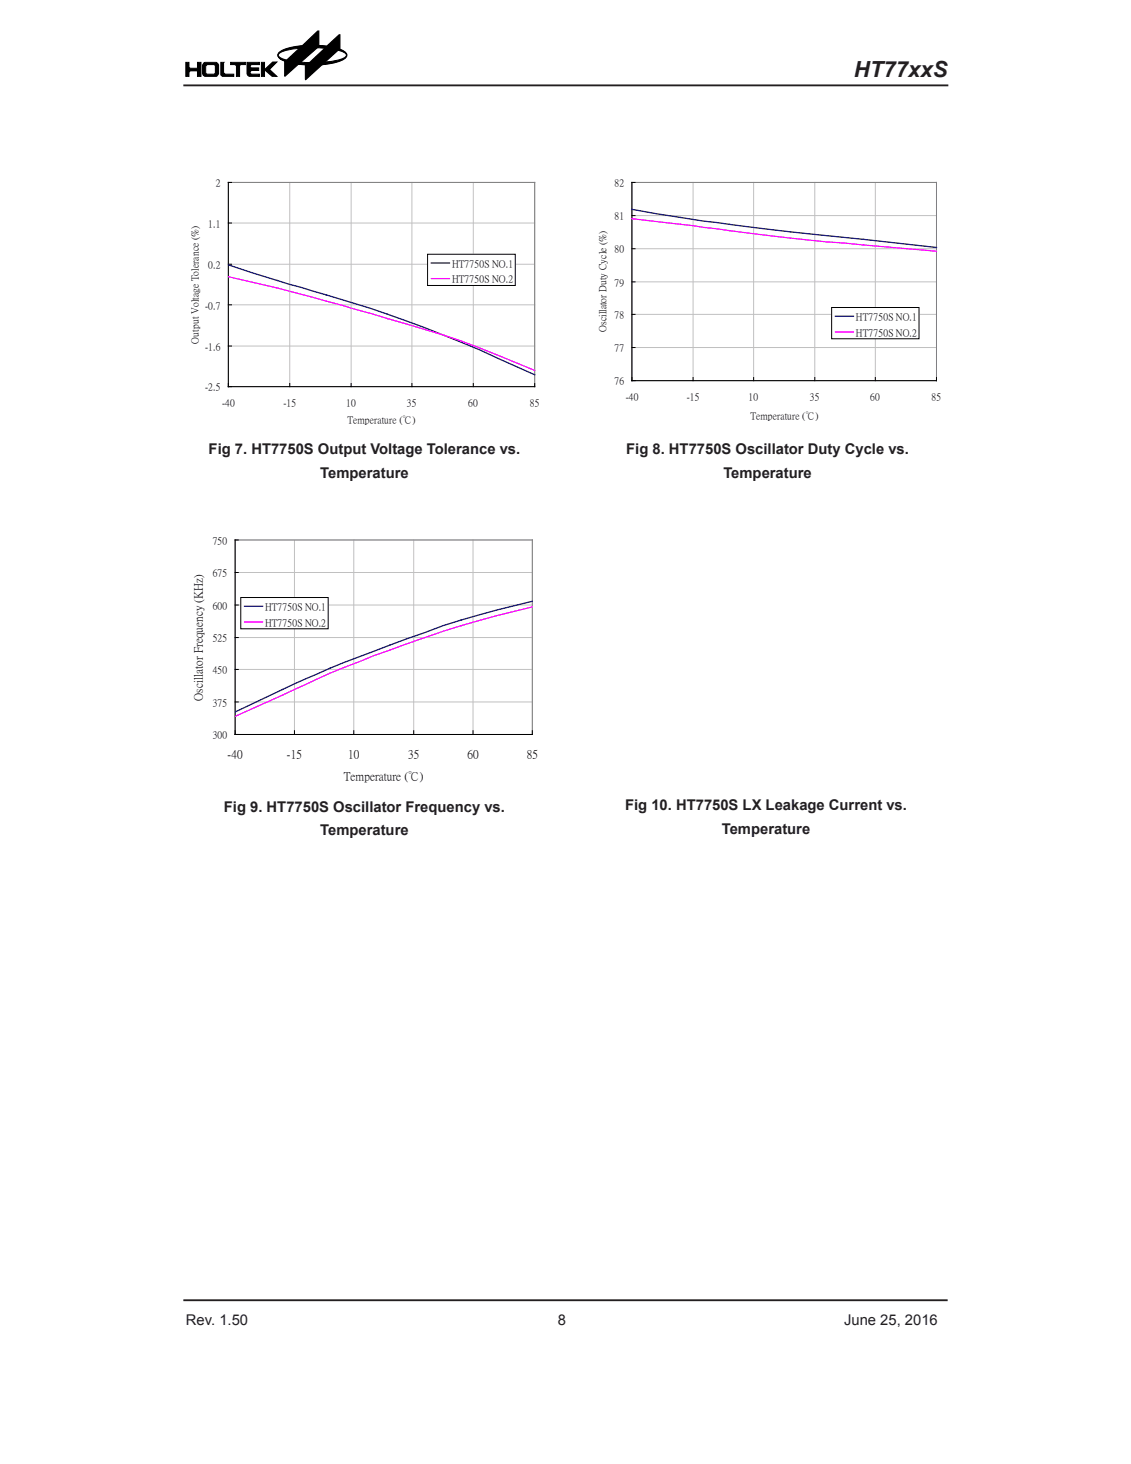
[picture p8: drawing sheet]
<svg xmlns="http://www.w3.org/2000/svg" width="216mm" height="279mm" viewBox="0 0 216 279" stroke-linecap="round" stroke-linejoin="round" font-family="sans-serif">
<path d="M53.3 10.1l1-.6 1.8-.5 1.6-.3 3-2.8h.2v2.8h.2l1.3 .1 2.3-2.2h.2v2.8l1.1 .7 .2 .4-.1 .3a5.5 5.5 0 0 1-3.8 1.4l-.8 .2-3.1 2.8-.1-2.9h-1.4l-2.5 2.3-.1-3-.8-.4-.3-.4-.1-.3z" fill="#000"/>
<path d="M53.3 10.1l1-.6 1.8-.5 1.6-.3 3-2.8h.2v2.8h.2l1.3 .1 2.3-2.2h.2v2.8l1.1 .7 .2 .4-.1 .3a5.5 5.5 0 0 1-3.8 1.4l-.8 .2-3.1 2.8-.1-2.9h-1.4l-2.5 2.3-.1-3-.8-.4-.3-.4-.1-.3zM53.4 9.9a13.6 13.6 0 0 1 7.4-1.2l2.2 .2a5.6 5.6 0 0 1 3.1 1.3l.1 .3a1.86 1.86 0 0 1-1.5 1.2 18.5 18.5 0 0 1-10.8-.2l-.8-.6-.1-.4z" fill="none" stroke="#000" stroke-width=".19"/>
<path d="M53.4 9.9a13.6 13.6 0 0 1 7.4-1.2l2.2 .2a5.6 5.6 0 0 1 3.1 1.3l.1 .3a1.86 1.86 0 0 1-1.5 1.2 18.5 18.5 0 0 1-10.8-.2l-.8-.6-.1-.4z" fill-rule="evenodd" fill="#000"/>
<path d="M53.2 10.3a7.6 7.6 0 0 1 4.1-1.1 19.7 19.7 0 0 1 8.4 .8l.4 .5a1.76 1.76 0 0 1-1.5 .9 23.8 23.8 0 0 1-10.6-.2l-.8-.4-.1-.3z" fill-rule="evenodd" fill="#fff"/>
<path d="M35.5 11.9h.6v.9l.2 .2h1.4v-1.1h.7v2.7h-.7v-1.1h-1.4l-.2 .3v.8h-.6zM39 12l2.3-.1 .3 .2 .1 .3v1.7l-.3 .4-2.3 .1-.3-.2-.1-.3v-1.7zM49.9 11.9h.6v1.3h.1l1.5-1.4h.8l-1.5 1.5 1.5 1.3h-.9l-1.5-1.3v1.3h-.6zM53.2 10.3a7.6 7.6 0 0 1 4.1-1.1 19.7 19.7 0 0 1 8.4 .8l.4 .5a1.76 1.76 0 0 1-1.5 .9 23.8 23.8 0 0 1-10.6-.2l-.8-.4-.1-.3zM54.7 11.5l2.6-2.4h3.3l-3.3 2.8zM59 12l3.2-3 2.5 .5-3 2.6z" fill="none" stroke="#000" stroke-width=".19"/>
<g fill="#000">
<path d="M35.5 11.9h.6v.9l.2 .2h1.4v-1.1h.7v2.7h-.7v-1.1h-1.4l-.2 .3v.8h-.6z" fill-rule="evenodd"/>
<path d="M39 12l2.3-.1 .3 .2 .1 .3v1.7l-.3 .4-2.3 .1-.3-.2-.1-.3v-1.7z" fill-rule="evenodd"/>
<path d="M49.9 11.9h.6v1.3h.1l1.5-1.4h.8l-1.5 1.5 1.5 1.3h-.9l-1.5-1.3v1.3h-.6z" fill-rule="evenodd"/>
<path d="M54.7 11.5l2.6-2.4h3.3l-3.3 2.8z" fill-rule="evenodd"/>
<path d="M59 12l3.2-3 2.5 .5-3 2.6z" fill-rule="evenodd"/>
</g>
<path d="M39.3 12.6l.3-.3h1.3l.2 .2v1.5l-.2 .2h-1.4l-.2-.2z" fill-rule="evenodd" fill="#fff"/>
<path d="M39.3 12.6l.3-.3h1.3l.2 .2v1.5l-.2 .2h-1.4l-.2-.2zM42.2 11.9h.5v2l.3 .3h1.6v.4h-2.1l-.3-.3zM44 11.9h2.8v.4h-.9l-.2 .2v2.1h-.6v-2.1l-.3-.2h-.8zM47.2 11.9h2.3v.4h-1.5l-.3 .3 .3 .4h1.4v.5h-1.4l-.3 .5 .3 .2h1.5v.4h-1.9l-.3-.2-.1-.3z" fill="none" stroke="#000" stroke-width=".19"/>
<g fill="#000">
<path d="M42.2 11.9h.5v2l.3 .3h1.6v.4h-2.1l-.3-.3z" fill-rule="evenodd"/>
<path d="M44 11.9h2.8v.4h-.9l-.2 .2v2.1h-.6v-2.1l-.3-.2h-.8z" fill-rule="evenodd"/>
<path d="M47.2 11.9h2.3v.4h-1.5l-.3 .3 .3 .4h1.4v.5h-1.4l-.3 .5 .3 .2h1.5v.4h-1.9l-.3-.2-.1-.3z" fill-rule="evenodd"/>
</g>
<path d="M35 16.3h146M35 248.1h145.9" fill="none" stroke="#231f20" stroke-width=".35"/>
<g fill="#fff">
<path d="M35.7 33h67.8v48.9h-67.8z"/>
<path d="M43.6 34.8h58.5v39h-58.5z"/>
</g>
<path d="M43.6 34.8h58.5v39M55.3 34.8v39M67 34.8v39M78.6 34.8v39M90.3 34.8v39M43.6 58.2h58.5M43.6 50.4h58.5M43.6 42.6h58.5M43.6 66h58.5" fill="none" stroke="#c0c0c0" stroke-width=".19"/>
<path d="M43.6 34.8h58.5v39h-58.5z" fill="none" stroke="#808080" stroke-width=".19"/>
<path d="M44.2 34.8h-.6v39h58.5v-.6M43.6 58.2h.6M43.6 50.4h.6M43.6 42.6h.6M43.6 66h.6M55.3 73.2v.6M67 73.2v.6M78.6 73.2v.6M90.3 73.2v.6" fill="none" stroke="#000" stroke-width=".19"/>
<path d="M43.6 50.5l11.6 3.7a247.3 247.3 0 0 1 39.9 14.2l7 3.1" fill="none" stroke="#000080" stroke-width=".24"/>
<path d="M43.6 52.8a507.3 507.3 0 0 1 44.5 12.3l14 5.6" fill="none" stroke="#f0f" stroke-width=".24"/>
<path d="M81.6 48.5h16.8v6h-16.8z" fill="#fff"/>
<path d="M81.6 48.5h16.8v6h-16.8z" fill="none" stroke="#000" stroke-width=".19"/>
<path d="M82.3 50.2h3.5" fill="none" stroke="#000080" stroke-width=".24"/>
<path d="M82.3 53.2h3.5" fill="none" stroke="#f0f" stroke-width=".24"/>
<g fill="#fff">
<path d="M112.6 33h67.6v49h-67.6z"/>
<path d="M120.6 34.8h58.2v37.8h-58.2z"/>
</g>
<path d="M120.6 34.8h58.2v37.8M132.3 34.8v37.8M143.9 34.8v37.8M155.5 34.8v37.8M167.1 34.8v37.8M120.6 60h58.2M120.6 53.8h58.2M120.6 47.5h58.2M120.6 41.1h58.2M120.6 66.3h58.2" fill="none" stroke="#c0c0c0" stroke-width=".19"/>
<path d="M120.6 34.8h58.2v37.8h-58.2z" fill="none" stroke="#808080" stroke-width=".19"/>
<path d="M121.2 34.8h-.6v37.8h58.2v-.5M120.6 60h.6M120.6 53.8h.6M120.6 47.5h.6M120.6 41.1h.6M120.6 66.3h.6M132.3 72.1v.5M143.9 72.1v.5M155.5 72.1v.5M167.1 72.1v.5" fill="none" stroke="#000" stroke-width=".19"/>
<path d="M120.6 40a545.9 545.9 0 0 0 44.2 5.7l14 1.5" fill="none" stroke="#000080" stroke-width=".24"/>
<path d="M120.6 41.7l16.1 2a459.9 459.9 0 0 0 28.1 3.1l14 1.1" fill="none" stroke="#f0f" stroke-width=".24"/>
<path d="M158.8 58.7h16.6v6h-16.6z" fill="#fff"/>
<path d="M158.8 58.7h16.6v6h-16.6z" fill="none" stroke="#000" stroke-width=".19"/>
<path d="M159.5 60.4h3.4" fill="none" stroke="#000080" stroke-width=".24"/>
<path d="M159.5 63.3h3.4" fill="none" stroke="#f0f" stroke-width=".24"/>
<g fill="#fff">
<path d="M35.8 101.3h67.6v48.9h-67.6z"/>
<path d="M44.9 103.1h56.7v37.1h-56.7z"/>
</g>
<path d="M44.9 115.5h56.7M44.9 109.3h56.7M44.9 103.1h56.7v37.1M56.2 103.1v37.1M67.5 103.1v37.1M79 103.1v37.1M90.3 103.1v37.1M44.9 134h56.7M44.9 127.8h56.7M44.9 121.7h56.7" fill="none" stroke="#c0c0c0" stroke-width=".19"/>
<path d="M44.9 103.1h56.7v37.1h-56.7z" fill="none" stroke="#808080" stroke-width=".19"/>
<path d="M44.9 115.5h.6M44.9 109.3h.6M45.5 103.1h-.6v37.1h56.7v-.7M44.9 134h.6M44.9 127.8h.6M44.9 121.7h.6M56.2 139.5v.7M67.5 139.5v.7M79 139.5v.7M90.3 139.5v.7" fill="none" stroke="#000" stroke-width=".19"/>
<path d="M101.6 114.8a167.2 167.2 0 0 0-23.9 7.1 238.8 238.8 0 0 0-23.8 9.7l-9 4.3" fill="none" stroke="#000080" stroke-width=".24"/>
<path d="M101.6 115.8a238.1 238.1 0 0 0-43.2 14.8l-13.5 6.1" fill="none" stroke="#f0f" stroke-width=".24"/>
<path d="M46 114h16.6v6h-16.6z" fill="#fff"/>
<path d="M46 114h16.6v6h-16.6z" fill="none" stroke="#000" stroke-width=".19"/>
<path d="M46.7 115.7h3.4" fill="none" stroke="#000080" stroke-width=".24"/>
<path d="M46.7 118.7h3.4" fill="none" stroke="#f0f" stroke-width=".24"/>
<text font-size="4.2" fill="#231f20" x="163" y="14.7">HT77xxS</text>
<g font-size="2.8" fill="#231f20">
<text x="39.8" y="86.7">Fig 7. HT7750S Output Voltage Tolerance vs.</text>
<text x="119.5" y="86.7">Fig 8. HT7750S Oscillator Duty Cycle vs.</text>
<text x="61.1" y="91.2">Temperature</text>
<text x="138.1" y="91.2">Temperature</text>
<text x="42.7" y="154.9">Fig 9. HT7750S Oscillator Frequency vs.</text>
<text x="119.3" y="154.6">Fig 10. HT7750S LX Leakage Current vs.</text>
<text x="61.1" y="159.4">Temperature</text>
<text x="137.8" y="159.1">Temperature</text>
<text x="35.5" y="252.9">Rev. 1.50</text>
<text x="106.5" y="252.9">8</text>
<text x="161.1" y="252.9">June 25, 2016</text>
</g>
<g font-size="2.3">
<text x="38.6" y="133.7" transform="rotate(-90 38.6 133.7)">Oscillator Frequency (KHz)</text>
<text x="43.5" y="144.6">-40</text>
<text x="54.8" y="144.6">-15</text>
<text x="65.6" y="148.8">Temperature (℃)</text>
<text x="66.5" y="144.6">10</text>
<text x="77.9" y="144.6">35</text>
<text x="89.2" y="144.6">60</text>
<text x="100.5" y="144.6">85</text>
</g>
<g font-size="1.9">
<text x="41.2" y="35.5">2</text>
<text x="117.3" y="35.5">82</text>
<text x="117.3" y="41.9">81</text>
<text x="39.8" y="43.3">1.1</text>
<text x="39.8" y="51.1">0.2</text>
<text x="86.3" y="50.9">HT7750S NO.1</text>
<text x="86.3" y="53.9">HT7750S NO.2</text>
<text x="117.3" y="48.2">80</text>
<text x="39.2" y="58.9">-0.7</text>
<text x="117.3" y="54.5">79</text>
<text x="37.9" y="65.6" transform="rotate(-90 37.9 65.6)">Output Voltage Tolerance (%)</text>
<text x="115.6" y="63.3" transform="rotate(-90 115.6 63.3)">Oscillator Duty Cycle (%)</text>
<text x="117.3" y="60.7">78</text>
<text x="163.4" y="61.1">HT7750S NO.1</text>
<text x="163.4" y="64.1">HT7750S NO.2</text>
<text x="39.2" y="66.8">-1.6</text>
<text x="117.3" y="67">77</text>
<text x="39.2" y="74.5">-2.5</text>
<text x="42.4" y="77.5">-40</text>
<text x="54.1" y="77.5">-15</text>
<text x="66.1" y="77.5">10</text>
<text x="77.7" y="77.5">35</text>
<text x="89.4" y="77.5">60</text>
<text x="101.1" y="77.5">85</text>
<text x="117.3" y="73.4">76</text>
<text x="119.4" y="76.3">-40</text>
<text x="131.1" y="76.3">-15</text>
<text x="142.9" y="76.3">10</text>
<text x="154.6" y="76.3">35</text>
<text x="166.1" y="76.3">60</text>
<text x="177.8" y="76.3">85</text>
<text x="66.3" y="80.7">Temperature (℃)</text>
<text x="143.3" y="79.9">Temperature (℃)</text>
<text x="40.6" y="103.8">750</text>
<text x="40.6" y="110">675</text>
<text x="40.6" y="116.2">600</text>
<text x="50.6" y="116.4">HT7750S NO.1</text>
<text x="50.6" y="119.4">HT7750S NO.2</text>
<text x="40.6" y="122.4">525</text>
<text x="40.6" y="128.5">450</text>
<text x="40.6" y="134.7">375</text>
<text x="40.6" y="140.9">300</text>
</g>
</svg>
